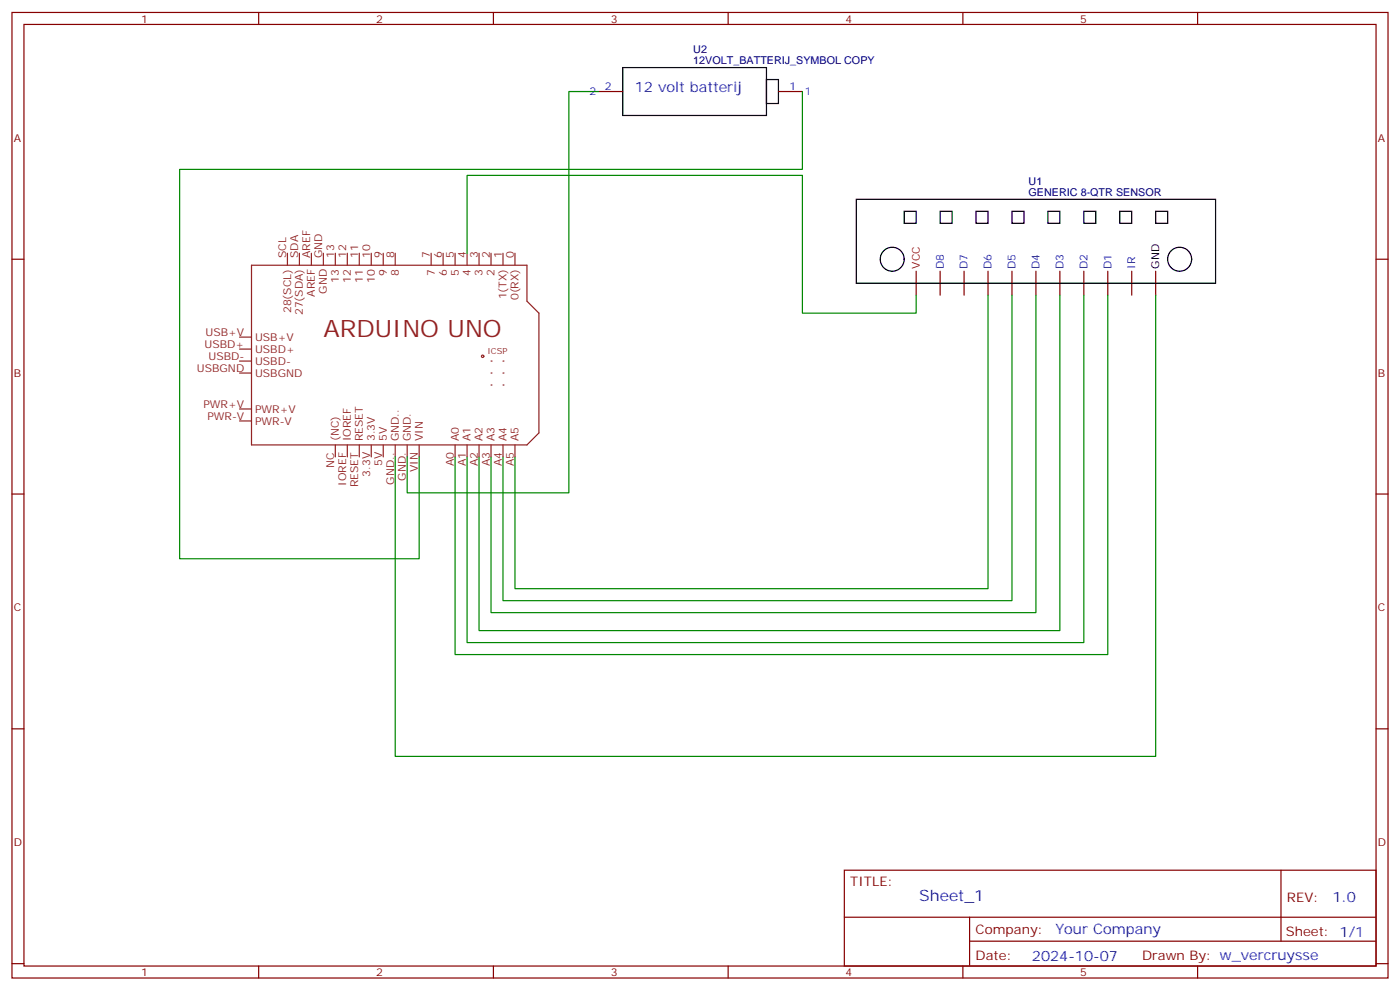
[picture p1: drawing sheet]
<svg xmlns="http://www.w3.org/2000/svg" width="412mm" height="292mm" viewBox="0 0 412 292" stroke-linecap="round" stroke-linejoin="round" font-family="sans-serif">
<g fill="none" stroke="#870000" stroke-width=".35">
<path d="M3.5 3.7h405.4v284.3h-405.4zM7.1 7.2h398.2v277.3h-398.2zM76.2 3.7v3.5M145.3 3.7v3.5M214.5 3.7v3.5M283.6 3.7v3.5M352.8 3.7v3.5M3.5 76.3h3.6M405.3 76.3h3.6M3.5 145.5h3.6M405.3 145.5h3.6M3.5 214.6h3.6"/>
<path d="M405.3 214.6h3.6M248.7 256.3h156.6v28.2h-156.6zM377.3 256.3v20.9M248.7 270.1h156.5M285.6 277.2h119.6M285.6 270.1v14.1M3.5 283.8h3.6M76.2 284.5v3.5M145.3 284.5v3.5M214.5 284.5v3.5M283.6 284.5v3.5M352.8 284.5v3.5"/>
<path d="M405.3 283.8h3.6"/>
</g>
<g fill="none" stroke="#8c2424" stroke-width=".35">
<path d="M74.1 78.1h81.1v10.6l3.5 3.5v35.3l-3.5 3.5h-81.1z"/>
<circle cx="142.2" cy="104.9" r=".35"/>
</g>
<g fill="#8c2424">
<circle cx="144.6" cy="106.3" r=".18"/>
<circle cx="144.6" cy="109.9" r=".18"/>
<circle cx="144.6" cy="113.4" r=".18"/>
<circle cx="148.2" cy="113.4" r=".18"/>
<circle cx="148.2" cy="109.9" r=".18"/>
<circle cx="148.2" cy="106.3" r=".18"/>
</g>
<g fill="none" stroke="#8c2424" stroke-width=".35">
<path d="M84.7 74.6v3.5M88.2 74.6v3.5M91.7 74.6v3.5M95.2 74.6v3.5M98.8 74.6v3.5M102.3 74.6v3.5M105.8 74.6v3.5M109.4 74.6v3.5M112.9 74.6v3.5M116.4 74.6v3.5M127 74.6v3.5M130.5 74.6v3.5"/>
<path d="M134.1 74.6v3.5M137.6 74.6v3.5M141.1 74.6v3.5M144.6 74.6v3.5M148.2 74.6v3.5M151.7 74.6v3.5M70.6 99.3h3.5M70.6 102.8h3.5M70.6 106.3h3.5M70.6 109.9h3.5M70.6 120.4h3.5M70.6 124h3.5"/>
<path d="M98.8 131v3.5M102.3 131v3.5M105.8 131v3.5M109.4 131v3.5M112.9 131v3.5M116.4 131v3.5M119.9 131v3.5M123.5 131v3.5M134.1 131v3.5M137.6 131v3.5M141.1 131v3.5M144.6 131v3.5"/>
<path d="M148.2 131v3.5M151.7 131v3.5"/>
</g>
<g fill="none" stroke="#870000" stroke-width=".35">
<path d="M176.4 27h7M229.3 27h7.1M269.9 79.9v7M276.9 79.9v7M284 79.9v7M291 79.9v7M298.1 79.9v7M305.2 79.9v7M312.2 79.9v7M319.3 79.9v7M326.3 79.9v7M333.4 79.9v7"/>
<path d="M340.4 79.9v7"/>
</g>
<g fill="none" stroke="#000" stroke-width=".35">
<path d="M183.4 19.9h42.4v14.1h-42.4zM225.8 23.4h3.5v7.1h-3.5zM252.2 58.7h105.9v24.7h-105.9zM266.3 62.2h3.6v3.6h-3.6zM276.9 62.2h3.6v3.6h-3.6zM287.5 62.2h3.5v3.6h-3.5zM298.1 62.2h3.5v3.6h-3.5zM308.7 62.2h3.5v3.6h-3.5zM319.3 62.2h3.5v3.6h-3.5zM329.8 62.2h3.6v3.6h-3.6zM340.4 62.2h3.6v3.6h-3.6z"/>
<circle cx="262.8" cy="76.3" r="3.5"/>
<circle cx="347.5" cy="76.3" r="3.5"/>
</g>
<path d="M176.4 27h-8.8v118.1h-47.7v-10.6M236.4 27v22.9h-183.5v114.6h70.6v-30M137.6 74.6v-23h98.8v40.6h33.5v-5.3M291 86.9v86.5h-139.3v-38.9M298.1 86.9v90h-149.9v-42.4M305.2 86.9v93.5h-160.6v-45.9M312.2 86.9v98.8h-171.1v-51.2M319.3 86.9v102.3h-181.7v-54.7M326.3 86.9v105.9h-192.2v-58.3M340.4 86.9v135.8h-224v-88.2" fill="none" stroke="#008700" stroke-width=".35"/>
<text font-size="7.1" fill="#8d2323" x="95.2" y="99.3">ARDUINO UNO</text>
<text font-size="4.6" fill="#00f" x="270.8" y="265.3">Sheet_1</text>
<g font-size="4.2" fill="#00f">
<text x="187" y="27">12 volt batterij</text>
<text x="392.5" y="265.5">1.0</text>
<text x="310.9" y="275.1">Your Company</text>
<text x="304" y="282.9">2024-10-07</text>
</g>
<g font-size="3.9" fill="#800">
<text x="250.5" y="260.8">TITLE:</text>
<text x="379.1" y="265.5">REV:</text>
<text x="287.4" y="275">Company:</text>
<text x="378.7" y="275.7">Sheet: 1/1</text>
<text x="287.4" y="282.7">Date:</text>
<text x="336.4" y="282.8">Drawn By: w_vercruysse</text>
</g>
<g font-size="3.2" fill="#800">
<text x="41.6" y="6.7">1</text>
<text x="110.8" y="6.7">2</text>
<text x="179.9" y="6.7">3</text>
<text x="249.1" y="6.7">4</text>
<text x="318.2" y="6.7">5</text>
<text x="4.1" y="41.8">A</text>
<text x="405.9" y="41.8">A</text>
<text x="4.1" y="110.9">B</text>
<text x="405.9" y="110.9">B</text>
<text x="4.1" y="180.1">C</text>
<text x="405.9" y="180.1">C</text>
<text x="4.1" y="249.2">D</text>
<text x="405.9" y="249.2">D</text>
<text x="41.6" y="287.5">1</text>
<text x="110.8" y="287.5">2</text>
<text x="179.9" y="287.5">3</text>
<text x="249.1" y="287.5">4</text>
<text x="318.2" y="287.5">5</text>
</g>
<g font-size="3.2" fill="#000080">
<text x="204.2" y="15.6">U2</text>
<text x="204.2" y="18.8">12VOLT_BATTERIJ_SYMBOL COPY</text>
<text x="303" y="57.6">GENERIC 8-QTR SENSOR</text>
<text x="303" y="54.4">U1</text>
</g>
<g font-size="3.2" fill="#00f">
<text x="173.7" y="28">2</text>
<text x="178.2" y="26.6">2</text>
<text x="232.6" y="26.6">1</text>
<text x="237.1" y="28">1</text>
<text x="278" y="79.2" transform="rotate(-90 278 79.2)">D8</text>
<text x="285" y="79.2" transform="rotate(-90 285 79.2)">D7</text>
<text x="292.1" y="79.2" transform="rotate(-90 292.1 79.2)">D6</text>
<text x="299.2" y="79.2" transform="rotate(-90 299.2 79.2)">D5</text>
<text x="306.2" y="79.2" transform="rotate(-90 306.2 79.2)">D4</text>
<text x="313.3" y="79.2" transform="rotate(-90 313.3 79.2)">D3</text>
<text x="320.3" y="79.2" transform="rotate(-90 320.3 79.2)">D2</text>
<text x="327.4" y="79.2" transform="rotate(-90 327.4 79.2)">D1</text>
<text x="334.4" y="79.2" transform="rotate(-90 334.4 79.2)">IR</text>
</g>
<g font-size="3.2" fill="#8d2323">
<text x="84.3" y="76" transform="rotate(-90 84.3 76)">SCL</text>
<text x="87.8" y="76" transform="rotate(-90 87.8 76)">SDA</text>
<text x="91.4" y="76" transform="rotate(-90 91.4 76)">AREF</text>
<text x="94.9" y="76" transform="rotate(-90 94.9 76)">GND</text>
<text x="98.4" y="76" transform="rotate(-90 98.4 76)">13</text>
<text x="102" y="76" transform="rotate(-90 102 76)">12</text>
<text x="105.5" y="76" transform="rotate(-90 105.5 76)">11</text>
<text x="109" y="76" transform="rotate(-90 109 76)">10</text>
<text x="112.5" y="76" transform="rotate(-90 112.5 76)">9</text>
<text x="116.1" y="76" transform="rotate(-90 116.1 76)">8</text>
<text x="126.6" y="76" transform="rotate(-90 126.6 76)">7</text>
<text x="130.2" y="76" transform="rotate(-90 130.2 76)">6</text>
<text x="133.7" y="76" transform="rotate(-90 133.7 76)">5</text>
<text x="137.2" y="76" transform="rotate(-90 137.2 76)">4</text>
<text x="140.8" y="76" transform="rotate(-90 140.8 76)">3</text>
<text x="144.3" y="76" transform="rotate(-90 144.3 76)">2</text>
<text x="147.8" y="76" transform="rotate(-90 147.8 76)">1</text>
<text x="151.3" y="76" transform="rotate(-90 151.3 76)">0</text>
<text x="99.8" y="83.2" transform="rotate(-90 99.8 83.2)">13</text>
<text x="103.4" y="83.2" transform="rotate(-90 103.4 83.2)">12</text>
<text x="106.9" y="83.2" transform="rotate(-90 106.9 83.2)">11</text>
<text x="110.4" y="83.2" transform="rotate(-90 110.4 83.2)">10</text>
<text x="113.9" y="81.2" transform="rotate(-90 113.9 81.2)">9</text>
<text x="117.5" y="81.2" transform="rotate(-90 117.5 81.2)">8</text>
<text x="128.1" y="81.2" transform="rotate(-90 128.1 81.2)">7</text>
<text x="131.6" y="81.2" transform="rotate(-90 131.6 81.2)">6</text>
<text x="135.1" y="81.2" transform="rotate(-90 135.1 81.2)">5</text>
<text x="138.6" y="81.2" transform="rotate(-90 138.6 81.2)">4</text>
<text x="142.2" y="81.2" transform="rotate(-90 142.2 81.2)">3</text>
<text x="145.7" y="81.2" transform="rotate(-90 145.7 81.2)">2</text>
<text x="92.8" y="87.4" transform="rotate(-90 92.8 87.4)">AREF</text>
<text x="96.3" y="86.4" transform="rotate(-90 96.3 86.4)">GND</text>
<text x="149.2" y="88.2" transform="rotate(-90 149.2 88.2)">1(TX)</text>
<text x="152.8" y="88.4" transform="rotate(-90 152.8 88.4)">0(RX)</text>
<text x="85.7" y="92.2" transform="rotate(-90 85.7 92.2)">28(SCL)</text>
<text x="89.3" y="92.9" transform="rotate(-90 89.3 92.9)">27(SDA)</text>
<text x="60.5" y="98.9">USB+V</text>
<text x="75.1" y="100.3">USB+V</text>
<text x="60.3" y="102.4">USBD+</text>
<text x="61.4" y="106">USBD-</text>
<text x="75.1" y="103.9">USBD+</text>
<text x="75.1" y="107.4">USBD-</text>
<text x="58" y="109.5">USBGND</text>
<text x="75.1" y="110.9">USBGND</text>
<text x="59.9" y="120.1">PWR+V</text>
<text x="61.1" y="123.6">PWR-V</text>
<text x="75.1" y="121.5">PWR+V</text>
<text x="75.1" y="125">PWR-V</text>
<text x="99.8" y="130" transform="rotate(-90 99.8 130)">(NC)</text>
<text x="103.4" y="130" transform="rotate(-90 103.4 130)">IOREF</text>
<text x="106.9" y="130" transform="rotate(-90 106.9 130)">RESET</text>
<text x="110.4" y="130" transform="rotate(-90 110.4 130)">3.3V</text>
<text x="113.9" y="130" transform="rotate(-90 113.9 130)">5V</text>
<text x="117.5" y="130" transform="rotate(-90 117.5 130)">GND..</text>
<text x="121" y="130" transform="rotate(-90 121 130)">GND.</text>
<text x="124.5" y="130" transform="rotate(-90 124.5 130)">VIN</text>
<text x="135.1" y="130" transform="rotate(-90 135.1 130)">A0</text>
<text x="138.6" y="130" transform="rotate(-90 138.6 130)">A1</text>
<text x="142.2" y="130" transform="rotate(-90 142.2 130)">A2</text>
<text x="145.7" y="130" transform="rotate(-90 145.7 130)">A3</text>
<text x="149.2" y="130" transform="rotate(-90 149.2 130)">A4</text>
<text x="152.8" y="130" transform="rotate(-90 152.8 130)">A5</text>
<text x="98.4" y="137.7" transform="rotate(-90 98.4 137.7)">NC</text>
<text x="112.5" y="137.3" transform="rotate(-90 112.5 137.3)">5V</text>
<text x="133.7" y="137.3" transform="rotate(-90 133.7 137.3)">A0</text>
<text x="137.2" y="137.3" transform="rotate(-90 137.2 137.3)">A1</text>
<text x="140.8" y="137.3" transform="rotate(-90 140.8 137.3)">A2</text>
<text x="144.3" y="137.3" transform="rotate(-90 144.3 137.3)">A3</text>
<text x="147.8" y="137.3" transform="rotate(-90 147.8 137.3)">A4</text>
<text x="151.3" y="137.3" transform="rotate(-90 151.3 137.3)">A5</text>
<text x="102" y="143" transform="rotate(-90 102 143)">IOREF</text>
<text x="105.5" y="143.5" transform="rotate(-90 105.5 143.5)">RESET</text>
<text x="109" y="140.5" transform="rotate(-90 109 140.5)">3.3V</text>
<text x="116.1" y="142.7" transform="rotate(-90 116.1 142.7)">GND..</text>
<text x="119.6" y="141.6" transform="rotate(-90 119.6 141.6)">GND.</text>
<text x="123.1" y="139" transform="rotate(-90 123.1 139)">VIN</text>
</g>
<text font-size="3.2" fill="#c00" x="270.9" y="79.2" transform="rotate(-90 270.9 79.2)">VCC</text>
<text font-size="3.2" x="341.5" y="79.2" transform="rotate(-90 341.5 79.2)">GND</text>
<text font-size="2.5" fill="#8d2323" x="143.6" y="104.2">ICSP</text>
</svg>
